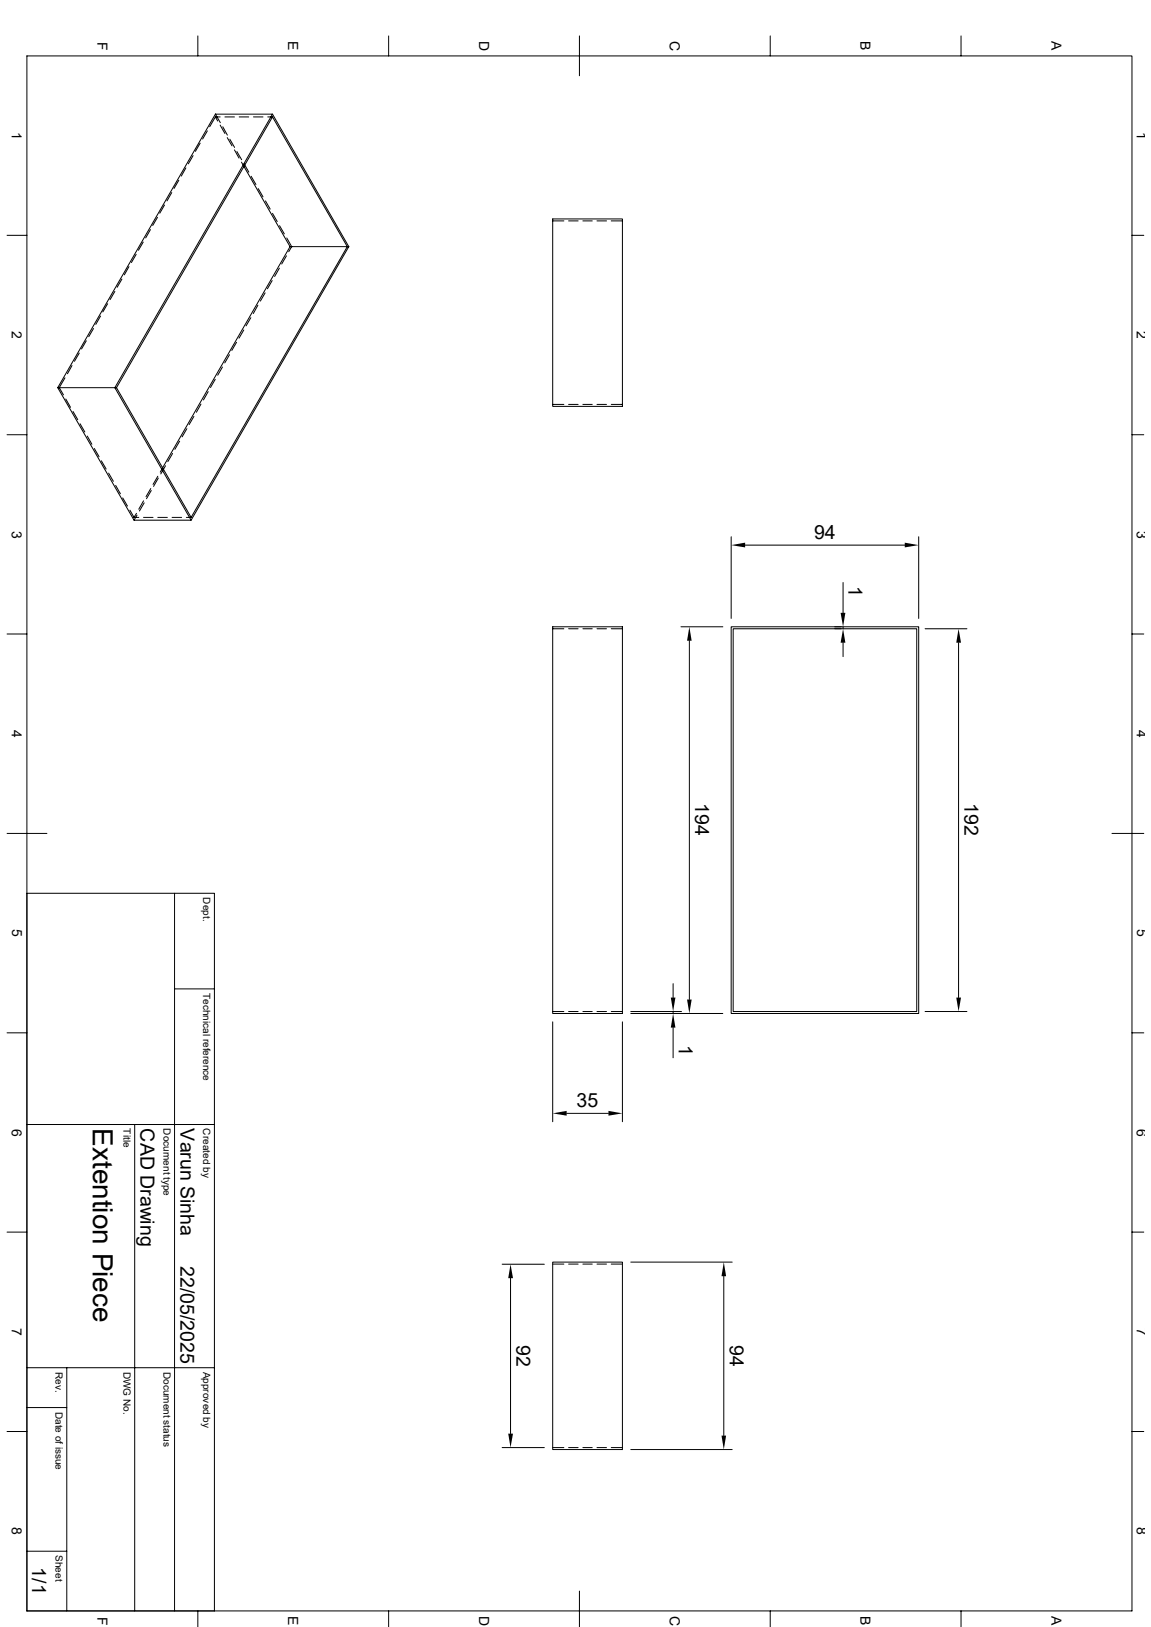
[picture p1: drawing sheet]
<svg xmlns="http://www.w3.org/2000/svg" width="297mm" height="420mm" viewBox="0 0 297 420" stroke-linecap="round" stroke-linejoin="round" font-family="sans-serif">
<g fill="none" stroke="#000" stroke-width=".26">
<path d="M6.9 14.4h285.2v401.4h-285.2zM51.1 9.3v5.1M100.3 9.3v5.1M149.5 9.3v10.3M198.8 9.3v5.1M248 9.3v5.1M51.6 37l-1.2 2.1M53.5 33.8l-1.2 2.1M55.6 29.5h14.7l19.7 34.2M55.6 29.5l-40.7 70.6h14.7l19.7 34.2M55.6 30.2l.6 1M55.6 30.2h1.2"/>
<path d="M55.6 30.2l-1.5 2.5M55.6 29.5l1.3 2.2M56.8 32.3l1.2 2.2M57.5 32.7l1.2 2.2M58 30.2h2.5M58.6 35.5l1.3 2.1M59.3 35.9l1.2 2.2M60.5 38.7l1.2 2.1M61.1 39.1l1.3 2.1M61.7 30.2h2.5M65.4 30.2h2.5M69.1 30.2h1.2"/>
<path d="M70.3 30.2l19.3 33.5h-14.8M70.3 29.5l-40.7 70.6h.5M70.3 30.2l-40.2 69.9M38.8 59.3l-1.2 2.1M40.6 56.1l-1.2 2.1M42.5 52.9l-1.3 2.1M44.3 49.7l-1.2 2.2M46.1 46.5l-1.2 2.1M48 43.3l-1.2 2.2M49.8 40.2l-1.2 2.1M62.3 41.9l12.5 21.8M63 42.3l1.2 2.1"/>
<path d="M64.8 45.5l1.2 2.1M66.6 48.7l1.3 2.1M68.5 51.9l1.2 2.1M70.3 55.1l1.2 2.1M72.1 58.3l1.3 2.1M142.6 56.5h18v48.4h-18zM142.6 57h2.9M146.7 57h2.5M150.4 57h2.4M154.1 57h2.4M157.7 57h2.9M1.8 60.7h5.1"/>
<path d="M27.8 78.4l-1.3 2.1M29.6 75.2l-1.2 2.1M31.5 72.1l-1.3 2.1M33.3 68.8l-1.2 2.2M35.1 65.7l-1.2 2.1M37 62.5l-1.3 2.1M66.5 78.8l-1.1 2.1M68.4 75.6l-1.2 2.1M70.2 72.4l-1.2 2.1M72.1 69.2l-1.2 2.2M73.9 66l-1.2 2.2M74 61.4l1.3 2.3-.8 1.3"/>
<path d="M74.8 63.7l-33.4 58.2M90 63.7l-40.7 70.6h-14.7l-19.7-34.2M90 63.7h-.4l-40.3 69.9M292.1 60.7h3M16.8 97.5l-1.5 2.6 1.1 1.8M18.6 94.4l-1.2 2.1M20.4 91.1l-1.2 2.2M22.3 88l-1.3 2.1M24.1 84.8l-1.2 2.1M26 81.6l-1.3 2.1M55.5 97.9l-1.2 2.1M57.4 94.7l-1.2 2.2"/>
<path d="M59.2 91.6l-1.2 2.1M61 88.3l-1.2 2.2M62.9 85.2l-1.2 2.1M64.7 82l-1.2 2.1M1.8 112.2h5.1M17 103l1.2 2.2M18.8 106.2l1.3 2.1M20.7 109.4l1.2 2.1M22.5 112.6l1.2 2.1M24.3 115.8l1.3 2.1M26.2 119l1.2 2.1M30.1 100.1l19.2 33.5"/>
<path d="M44.5 117.1l-1.2 2.1M46.4 113.9l-1.3 2.1M48.2 110.7l-1.2 2.1M50 107.5l-1.2 2.1M51.9 104.3l-1.2 2.1M53.7 101.1l-1.2 2.2M142.6 104.4h2.9M146.7 104.4h2.5M150.4 104.4h2.4M154.1 104.4h2.4M157.7 104.4h2.9M292.1 112.2h3"/>
<path d="M28 122.1l1.3 2.1M29.8 125.3l1.3 2.2M31.7 128.5l1.2 2.1M33.5 131.7l1.1 1.9M34.6 133.6h1.2M35.2 132.5l-.6 1.1M35.3 133l-.7 1.3M37 129.3l-1.2 2.1M37 133.6h2.5M37.2 129.8l-1.2 2.1M38.9 126.1l-1.2 2.1M39 126.6l-1.2 2.1"/>
<path d="M40.7 122.9l-1.2 2.2M40.7 133.6h2.5M40.9 123.4l-1.3 2.2M42.7 120.2l-1.2 2.1M44.4 133.6h2.5M48.1 133.6h1.2M188.7 138.6v21M237.1 138.6v21M192.3 140.7h41.2M217.6 150.4v7.8M1.8 163.7h5.1M142.6 161.8h18v99.8h-18z"/>
<path d="M142.6 162.3h2.9M146.7 162.3h2.5M150.4 162.3h2.4M154.1 162.3h2.4M157.7 162.3h2.9M175.7 161.8h10.8M177.9 165.4v92.6M188.7 161.8h48.4v99.8h-48.4zM189.2 162.3h47.4v98.8h-47.4zM215.4 162.3h1.7M215.4 161.8h1.7M217.6 161.8v.5"/>
<path d="M217.6 165.9v3.6M238.7 162.3h10.8M247.4 165.9v91.6M292.1 163.7h3M1.8 215.1h10.3M286.9 215.1h8.2M6.9 230.6h48.4v185.2M45 230.6v185.2M45 255.3h10.3M173.7 253.9v3.6M1.8 266.6h5.1M142.6 261.1h2.9"/>
<path d="M142.6 263.8v25.8M146.7 261.1h2.5M150.4 261.1h2.4M154.1 261.1h2.4M157.7 261.1h2.9M160.6 263.8v25.8M162.8 261.1h13.1M173.7 261.1v.5M173.7 265.3v7.8M186.5 261.6h-23.7M238.7 261.1h10.8M292.1 266.6h3"/>
<path d="M6.9 290.3h48.4M34.8 290.3v125.5M146.2 287.4h10.8M1.8 318.1h5.1M292.1 318.1h3M129.6 326.3h10.9M131.7 329.9v40.2M142.6 326.3h2.9M142.6 325.8h18v48.4h-18zM146.7 326.3h2.5M150.4 326.3h2.4M154.1 326.3h2.4"/>
<path d="M157.7 326.3h2.9M162.8 325.8h26.1M186.8 329.4v41.2M6.9 353.1h48.4M17.2 353.1v62.7M1.8 369.5h5.1M6.9 363.3h10.3M129.6 373.7h10.9M142.6 373.7h2.9M146.7 373.7h2.5M150.4 373.7h2.4M154.1 373.7h2.4"/>
<path d="M157.7 373.7h2.9M162.8 374.2h26.1M292.1 369.5h3M6.9 400.4h10.3M51.1 415.8v4.1M100.3 415.8v4.1M149.5 410.7v9.2M198.8 415.8v4.1M248 415.8v4.1"/>
</g>
<g fill="#000">
<path d="M188.7 140.7l3.6-.6v1.2zM216.9 158.2h1.2l-.5 3.6zM233.5 140.1l3.6 .6-3.6 .6zM177.9 161.8l.6 3.6h-1.2zM217.6 162.3l.5 3.6h-1.2zM247.4 162.3l.6 3.6h-1.2zM173.1 257.5h1.2l-.6 3.6zM177.3 258h1.2l-.6 3.6zM246.8 257.5h1.2l-.6 3.6zM173.7 261.6l.6 3.7h-1.2zM142.6 287.4l3.6-.6v1.2zM157 286.8l3.6 .6-3.6 .6z"/>
<path d="M131.7 326.3l.7 3.6h-1.3zM186.8 325.8l.6 3.6h-1.2zM131.1 370.1h1.3l-.7 3.6zM186.2 370.6h1.2l-.6 3.6z"/>
</g>
<text font-size="7.2" x="23.9" y="291.3" transform="rotate(90 23.9 291.3)">Extention Piece</text>
<g font-size="5">
<text x="210.1" y="139.2">94</text>
<text x="219" y="151.3" transform="rotate(90 219 151.3)">1</text>
<text x="179.4" y="207.3" transform="rotate(90 179.4 207.3)">194</text>
<text x="248.9" y="207.4" transform="rotate(90 248.9 207.4)">192</text>
<text x="175.1" y="269.7" transform="rotate(90 175.1 269.7)">1</text>
<text x="148.8" y="285.9">35</text>
<text x="36.3" y="291.3" transform="rotate(90 36.3 291.3)">CAD Drawing</text>
<text x="46.6" y="291.3" transform="rotate(90 46.6 291.3)">Varun Sinha</text>
<text x="46.6" y="326.9" transform="rotate(90 46.6 326.9)">22/05/2025</text>
<text x="133.3" y="347.2" transform="rotate(90 133.3 347.2)">92</text>
<text x="188.3" y="347.2" transform="rotate(90 188.3 347.2)">94</text>
<text x="8.3" y="404.6" transform="rotate(90 8.3 404.6)">1/1</text>
</g>
<g font-size="3.6">
<text x="25.1" y="10.8" transform="rotate(90 25.1 10.8)">F</text>
<text x="74.4" y="10.7" transform="rotate(90 74.4 10.7)">E</text>
<text x="123.6" y="10.5" transform="rotate(90 123.6 10.5)">D</text>
<text x="172.8" y="10.5" transform="rotate(90 172.8 10.5)">C</text>
<text x="222.1" y="10.7" transform="rotate(90 222.1 10.7)">B</text>
<text x="271.3" y="10.7" transform="rotate(90 271.3 10.7)">A</text>
<text x="3.1" y="34" transform="rotate(90 3.1 34)">1</text>
<text x="293.4" y="34" transform="rotate(90 293.4 34)">1</text>
<text x="3.1" y="85.5" transform="rotate(90 3.1 85.5)">2</text>
<text x="293.4" y="85.5" transform="rotate(90 293.4 85.5)">2</text>
<text x="3.1" y="136.9" transform="rotate(90 3.1 136.9)">3</text>
<text x="293.4" y="136.9" transform="rotate(90 293.4 136.9)">3</text>
<text x="3.1" y="188.4" transform="rotate(90 3.1 188.4)">4</text>
<text x="293.4" y="188.4" transform="rotate(90 293.4 188.4)">4</text>
<text x="3.1" y="239.9" transform="rotate(90 3.1 239.9)">5</text>
<text x="293.4" y="239.9" transform="rotate(90 293.4 239.9)">5</text>
<text x="3.1" y="291.3" transform="rotate(90 3.1 291.3)">6</text>
<text x="293.4" y="291.3" transform="rotate(90 293.4 291.3)">6</text>
<text x="3.1" y="342.8" transform="rotate(90 3.1 342.8)">7</text>
<text x="293.4" y="342.8" transform="rotate(90 293.4 342.8)">7</text>
<text x="3.1" y="394.3" transform="rotate(90 3.1 394.3)">8</text>
<text x="293.4" y="394.3" transform="rotate(90 293.4 394.3)">8</text>
<text x="25.1" y="417.3" transform="rotate(90 25.1 417.3)">F</text>
<text x="74.4" y="417.2" transform="rotate(90 74.4 417.2)">E</text>
<text x="123.6" y="417.1" transform="rotate(90 123.6 417.1)">D</text>
<text x="172.8" y="417.1" transform="rotate(90 172.8 417.1)">C</text>
<text x="222.1" y="417.2" transform="rotate(90 222.1 417.2)">B</text>
<text x="271.3" y="417.2" transform="rotate(90 271.3 417.2)">A</text>
</g>
<g font-size="2.6">
<text x="52.5" y="231.6" transform="rotate(90 52.5 231.6)">Dept.</text>
<text x="52.5" y="256.3" transform="rotate(90 52.5 256.3)">Technical reference</text>
<text x="31.9" y="291.3" transform="rotate(90 31.9 291.3)">Title</text>
<text x="42.2" y="291.3" transform="rotate(90 42.2 291.3)">Document type</text>
<text x="52.5" y="291.3" transform="rotate(90 52.5 291.3)">Created by</text>
<text x="14.4" y="354.1" transform="rotate(90 14.4 354.1)">Rev.</text>
<text x="31.9" y="354.1" transform="rotate(90 31.9 354.1)">DWG No.</text>
<text x="42.2" y="354.1" transform="rotate(90 42.2 354.1)">Document status</text>
<text x="52.5" y="354.1" transform="rotate(90 52.5 354.1)">Approved by</text>
<text x="14.4" y="364.4" transform="rotate(90 14.4 364.4)">Date of issue</text>
<text x="14.4" y="401.4" transform="rotate(90 14.4 401.4)">Sheet</text>
</g>
</svg>
